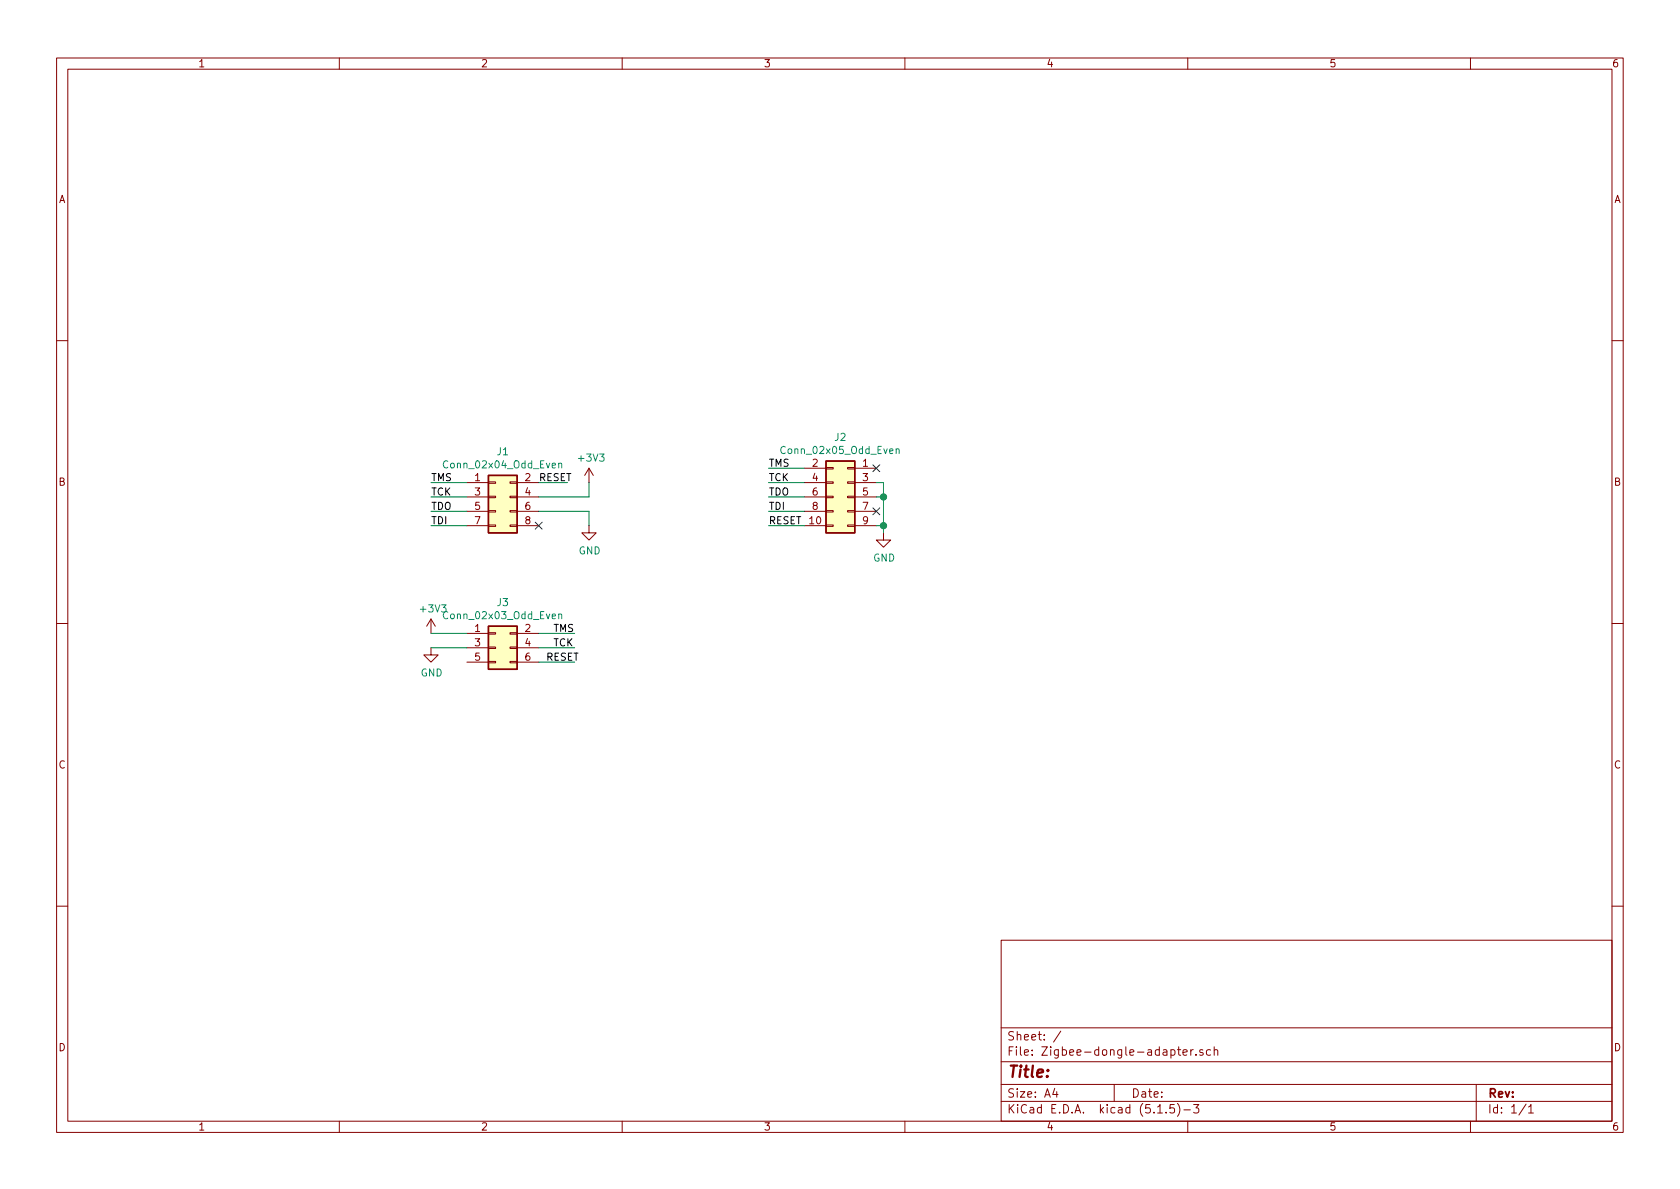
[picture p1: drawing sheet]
EESchema Schematic File Version 4
EELAYER 30 0
EELAYER END
$Descr A4 11693 8268
encoding utf-8
Sheet 1 1
Title ""
Date ""
Rev ""
Comp ""
Comment1 ""
Comment2 ""
Comment3 ""
Comment4 ""
$EndDescr
Wire Wire Line
	5600 3350 5350 3350
Text Label 5350 3650 0    50   ~ 0
RESET
Text Label 5350 3350 0    50   ~ 0
TCK
Text Label 5350 3250 0    50   ~ 0
TMS
$Comp
L Connector_Generic:Conn_02x05_Odd_Even J2
U 1 1
P 5900 3450
F 0 "J2" H 5950 3867 50  0000 C CNN
F 1 "Conn_02x05_Odd_Even" H 5950 3776 50  0000 C CNN
F 2 "Connector_PinHeader_1.27mm:PinHeader_2x05_P1.27mm_Vertical" H 5900 3450 50  0001 C CNN
F 3 "~" H 5900 3450 50  0001 C CNN
	1    5900 3450
	-1   0    0    -1  
$EndComp
Wire Wire Line
	5350 3250 5600 3250
Wire Wire Line
	5350 3650 5600 3650
Wire Wire Line
	6100 3350 6150 3350
Wire Wire Line
	6150 3650 6100 3650
Wire Wire Line
	6150 3350 6150 3450
Wire Wire Line
	6150 3450 6100 3450
Connection ~ 6150 3450
Wire Wire Line
	6150 3450 6150 3650
NoConn ~ 6100 3250
NoConn ~ 6100 3550
$Comp
L power:GND #PWR0103
U 1 1
P 6150 3700
F 0 "#PWR0103" H 6150 3450 50  0001 C CNN
F 1 "GND" H 6155 3527 50  0000 C CNN
F 2 "" H 6150 3700 50  0001 C CNN
F 3 "" H 6150 3700 50  0001 C CNN
	1    6150 3700
	1    0    0    -1  
$EndComp
Wire Wire Line
	6150 3650 6150 3700
Connection ~ 6150 3650
$Comp
L Connector_Generic:Conn_02x03_Odd_Even J3
U 1 1
P 3450 4500
F 0 "J3" H 3500 4817 50  0000 C CNN
F 1 "Conn_02x03_Odd_Even" H 3500 4726 50  0000 C CNN
F 2 "Connector_PinHeader_2.54mm:PinHeader_2x03_P2.54mm_Vertical" H 3450 4500 50  0001 C CNN
F 3 "~" H 3450 4500 50  0001 C CNN
	1    3450 4500
	1    0    0    -1  
$EndComp
$Comp
L power:GND #PWR02
U 1 1
P 3000 4500
F 0 "#PWR02" H 3000 4250 50  0001 C CNN
F 1 "GND" H 3005 4327 50  0000 C CNN
F 2 "" H 3000 4500 50  0001 C CNN
F 3 "" H 3000 4500 50  0001 C CNN
	1    3000 4500
	1    0    0    -1  
$EndComp
Wire Wire Line
	3250 4500 3000 4500
Wire Wire Line
	3750 4400 4000 4400
Wire Wire Line
	3750 4500 4000 4500
Wire Wire Line
	3750 4600 4000 4600
Text Label 3850 4400 0    50   ~ 0
TMS
Text Label 3850 4500 0    50   ~ 0
TCK
Text Label 3800 4600 0    50   ~ 0
RESET
$Comp
L power:+3V3 #PWR01
U 1 1
P 3000 4400
F 0 "#PWR01" H 3000 4250 50  0001 C CNN
F 1 "+3V3" H 3015 4573 50  0000 C CNN
F 2 "" H 3000 4400 50  0001 C CNN
F 3 "" H 3000 4400 50  0001 C CNN
	1    3000 4400
	1    0    0    -1  
$EndComp
Wire Wire Line
	3250 4400 3000 4400
Wire Wire Line
	5600 3450 5350 3450
Wire Wire Line
	5600 3550 5350 3550
Text Label 5350 3450 0    50   ~ 0
TDO
Text Label 5350 3550 0    50   ~ 0
TDI
Wire Wire Line
	3250 3350 3000 3350
Wire Wire Line
	3250 3450 3000 3450
Wire Wire Line
	3250 3550 3000 3550
Wire Wire Line
	3250 3650 3000 3650
Text Label 3000 3350 0    50   ~ 0
TMS
Text Label 3000 3450 0    50   ~ 0
TCK
Text Label 3000 3550 0    50   ~ 0
TDO
Text Label 3000 3650 0    50   ~ 0
TDI
NoConn ~ 3750 3650
$Comp
L Connector_Generic:Conn_02x04_Odd_Even J1
U 1 1
P 3450 3450
F 0 "J1" H 3500 3767 50  0000 C CNN
F 1 "Conn_02x04_Odd_Even" H 3500 3676 50  0000 C CNN
F 2 "Connector_PinHeader_2.54mm:PinHeader_2x04_P2.54mm_Vertical" H 3450 3450 50  0001 C CNN
F 3 "~" H 3450 3450 50  0001 C CNN
	1    3450 3450
	1    0    0    -1  
$EndComp
Wire Wire Line
	3750 3350 3950 3350
Text Label 3750 3350 0    50   ~ 0
RESET
$Comp
L power:GND #PWR04
U 1 1
P 4100 3650
F 0 "#PWR04" H 4100 3400 50  0001 C CNN
F 1 "GND" H 4105 3477 50  0000 C CNN
F 2 "" H 4100 3650 50  0001 C CNN
F 3 "" H 4100 3650 50  0001 C CNN
	1    4100 3650
	1    0    0    -1  
$EndComp
Wire Wire Line
	4100 3550 4100 3650
Wire Wire Line
	3750 3550 4100 3550
$Comp
L power:+3V3 #PWR03
U 1 1
P 4100 3350
F 0 "#PWR03" H 4100 3200 50  0001 C CNN
F 1 "+3V3" H 4115 3523 50  0000 C CNN
F 2 "" H 4100 3350 50  0001 C CNN
F 3 "" H 4100 3350 50  0001 C CNN
	1    4100 3350
	1    0    0    -1  
$EndComp
Wire Wire Line
	4100 3450 4100 3350
Wire Wire Line
	3750 3450 4100 3450
$EndSCHEMATC
